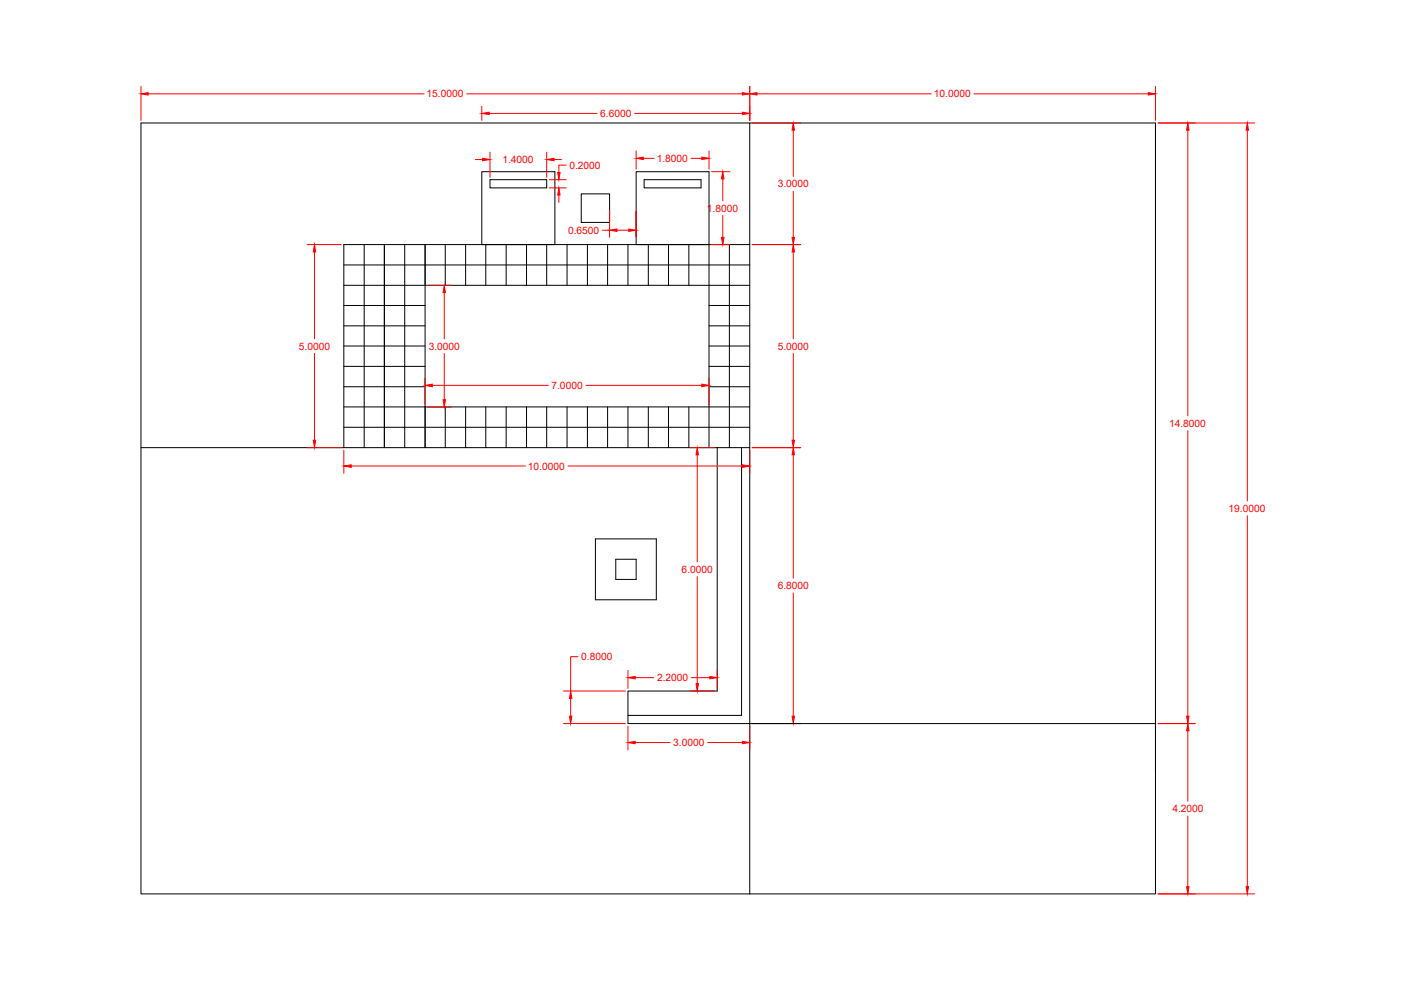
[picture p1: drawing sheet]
<svg xmlns="http://www.w3.org/2000/svg" width="297mm" height="210mm" viewBox="0 0 297 210" stroke-linecap="round" stroke-linejoin="round" font-family="sans-serif">
<!-- layer: linea -->
<g fill="none" stroke="#000" stroke-width=".21">
<path d="M29.9 26.1h129.1v163.4h-129.1zM102.2 36.4h15.4v15.5h-15.4zM103.9 38.1h12v1.7h-12zM134.9 36.4h15.4v15.5h-15.4zM136.6 38.1h12v1.7h-12zM159 26.1h86v163.4h-86M245 26.1v137.6M72.9 56.2h86.1M77.2 51.9v43M81.5 51.9v43M85.8 51.9v43M90.1 51.9v43"/>
<path d="M94.4 51.9v8.6M98.7 51.9v8.6M103 51.9v8.6M107.3 51.9v8.6M111.6 51.9v8.6M115.9 51.9v8.6M120.2 51.9v8.6M123.2 41.1h6v6.1h-6zM124.5 51.9v8.6M128.8 51.9v8.6M133.1 51.9v8.6M137.5 51.9v8.6"/>
<path d="M141.7 51.9v8.6M146.1 51.9v8.6M150.3 51.9v43M154.6 51.9v43M159 51.9h-86.1v43M72.9 60.5h86.1M72.9 64.8h17.2M72.9 69.1h17.2M72.9 73.4h17.2M72.9 77.7h17.2M150.3 64.8h8.7M150.3 69.1h8.7"/>
<path d="M150.3 73.4h8.7M150.3 77.7h8.7M29.9 94.9h129.1M72.9 82h17.2M72.9 86.3h86.1M72.9 90.6h86.1M94.4 86.3v8.6M98.7 86.3v8.6M103 86.3v8.6M107.3 86.3v8.6M111.6 86.3v8.6M115.9 86.3v8.6"/>
<path d="M120.2 86.3v8.6M124.5 86.3v8.6M128.8 86.3v8.6M133.1 86.3v8.6M137.5 86.3v8.6M141.7 86.3v8.6M146.1 86.3v8.6M150.3 82h8.7M152.1 94.9v51.6h-19v6.9h111.9M157.2 94.9v56.8h-24.1M126.2 114.3h12.9v12.9h-12.9zM130.6 118.6h4.3v4.3h-4.3z"/>
</g>
<!-- layer: cotas -->
<g fill="none" stroke="#f00" stroke-width=".21">
<path d="M29.9 18.3v7.2M31.4 19.9h58.5M98.9 19.9h58.5M159 18.3v7.2M160.5 19.9h36.9M206.5 19.9h37M245 18.3v7.2M100.8 33.8h1.5M102.2 22.5v3M103.7 24h22.9M103.9 32.3v5.3M115.9 32.3v5.3"/>
<path d="M116.5 39.8h3.6M116.5 38.1h3.6M117.5 33.8h1.5M120.1 35h-1.6v1.6M134.5 24h22.9M134.9 32v3.9M136.4 33.6h2.3M146.5 33.6h2.3M150.3 32v3.9M150.9 36.4h3.9M153.2 37.9v4.7M159.5 26.1h10.3"/>
<path d="M168.2 27.6v9.8M245.5 26.1h20.5M251.8 27.6v60.6M264.5 27.6v78.6M65.1 51.9h7.2M66.7 53.4v18.4M118.5 41.4v1.5M127.7 48.8h1.5M129.2 44.7v5.6M130.8 48.8h2.5M134.9 44.7v5.6M150.9 51.9h3.9"/>
<path d="M153.2 45.7v4.6M159.5 51.9h10.3M168.2 40.6v9.7M168.2 53.4v18.4M66.7 74.9v18.4M90.6 60.5h5.1M94.2 62v9.8M94.2 74.9v9.9M168.2 74.9v18.4M65.1 94.9h7.2M72.9 95.4v5M74.5 98.8h36.9"/>
<path d="M90.1 80.2v5.6M90.6 86.3h5.1M91.7 81.7h24.5M120.4 98.8h37M124.2 81.7h24.6M146.3 94.9h5.2M147.8 96.4v22.7M150.3 80.2v5.6M159 95.4v5M159.5 94.9h10.3M168.2 96.4v26.2M251.8 91.3v60.5"/>
<path d="M264.5 109.3v78.7M122.6 139.2h-1.6v7.3M147.8 122.3v22.6M168.2 125.7v26.1M119.5 153.4h13.1M119.5 146.5h13.1M121 148.1v3.7M133.1 142.2v3.8M133.1 153.9v5.1M134.7 157.4h7.4M134.7 143.7h3.9M146.3 146.5h5.2"/>
<path d="M146.6 143.7h3.9M150 157.4h7.4M152.1 142.2v3.8M159 153.9v5.1M159.5 153.4h10.3M245.5 153.4h7.9M251.8 154.9v15M251.8 173v15M245.5 189.5h20.5"/>
</g>
<g fill="#f00" stroke="#f00" stroke-width=".21">
<path d="M168.2 26.1l.2 1.5h-.5z"/>
<path d="M167.9 50.3h.5l-.2 1.6z"/>
<path d="M168.2 51.9l.2 1.5h-.5z"/>
<path d="M167.9 93.3h.5l-.2 1.6z"/>
<path d="M168.2 94.9l.2 1.5h-.5z"/>
<path d="M167.9 151.8h.5l-.2 1.6z"/>
<path d="M157.4 157.2l1.6 .2-1.6 .3z"/>
<path d="M133.1 157.4l1.6-.2v.5z"/>
<path d="M120.7 151.8h.5l-.2 1.6z"/>
<path d="M121 146.5l.2 1.6h-.5z"/>
<path d="M147.8 94.9l.3 1.5h-.5z"/>
<path d="M147.6 144.9h.5l-.3 1.6z"/>
<path d="M133.1 143.7l1.6-.3v.5z"/>
<path d="M150.5 143.4l1.6 .3-1.6 .2z"/>
<path d="M148.8 33.3l1.5 .3-1.5 .2z"/>
<path d="M134.9 33.6l1.5-.3v.5z"/>
<path d="M153.2 36.4l.3 1.5h-.5z"/>
<path d="M153 50.3h.5l-.3 1.6z"/>
<path d="M115.9 33.8l1.6-.2v.5z"/>
<path d="M102.3 33.6l1.6 .2-1.6 .3z"/>
<path d="M118.5 39.8l.2 1.6h-.5z"/>
<path d="M118.2 36.6h.5l-.2 1.5z"/>
<path d="M133.3 48.6l1.6 .2-1.6 .3z"/>
<path d="M129.2 48.8l1.6-.2v.5z"/>
<path d="M66.7 51.9l.2 1.5h-.5z"/>
<path d="M66.4 93.3h.5l-.2 1.6z"/>
<path d="M93.9 84.8h.5l-.2 1.5z"/>
<path d="M94.2 60.5l.2 1.5h-.5z"/>
<path d="M148.8 81.4l1.5 .3-1.5 .3z"/>
<path d="M90.1 81.7l1.6-.3v.6z"/>
<path d="M72.9 98.8l1.6-.2v.5z"/>
<path d="M157.4 98.6l1.6 .2-1.6 .3z"/>
<path d="M157.4 23.8l1.6 .2-1.6 .3z"/>
<path d="M102.2 24l1.5-.2v.5z"/>
<path d="M29.9 19.9l1.5-.3v.6z"/>
<path d="M157.4 19.6l1.6 .3-1.6 .3z"/>
<path d="M159 19.9l1.5-.3v.6z"/>
<path d="M243.5 19.6l1.5 .3-1.5 .3z"/>
<path d="M264.5 26.1l.2 1.5h-.5z"/>
<path d="M264.2 188h.5l-.2 1.5z"/>
<path d="M251.8 153.4l.3 1.5h-.5z"/>
<path d="M251.6 188h.5l-.3 1.5z"/>
<path d="M251.8 26.1l.3 1.5h-.5z"/>
<path d="M251.6 151.8h.5l-.3 1.6z"/>
</g>
<g font-size="2.2" fill="#f00">
<text x="90.4" y="20.7">15.0000</text>
<text x="198" y="20.7">10.0000</text>
<text x="127.3" y="24.8">6.6000</text>
<text x="106.5" y="34.6">1.4000</text>
<text x="120.7" y="35.8">0.2000</text>
<text x="139.2" y="34.3">1.8000</text>
<text x="164.9" y="39.7">3.0000</text>
<text x="149.9" y="44.9">1.8000</text>
<text x="120.4" y="49.6">0.6500</text>
<text x="63.4" y="74.1">5.0000</text>
<text x="90.9" y="74.1">3.0000</text>
<text x="164.9" y="74.1">5.0000</text>
<text x="116.9" y="82.5">7.0000</text>
<text x="247.9" y="90.5">14.8000</text>
<text x="111.9" y="99.6">10.0000</text>
<text x="260.5" y="108.5">19.0000</text>
<text x="144.5" y="121.5">6.0000</text>
<text x="164.9" y="124.9">6.8000</text>
<text x="123.2" y="140">0.8000</text>
<text x="139.3" y="144.4">2.2000</text>
<text x="142.7" y="158.2">3.0000</text>
<text x="248.6" y="172.2">4.2000</text>
</g>
</svg>
